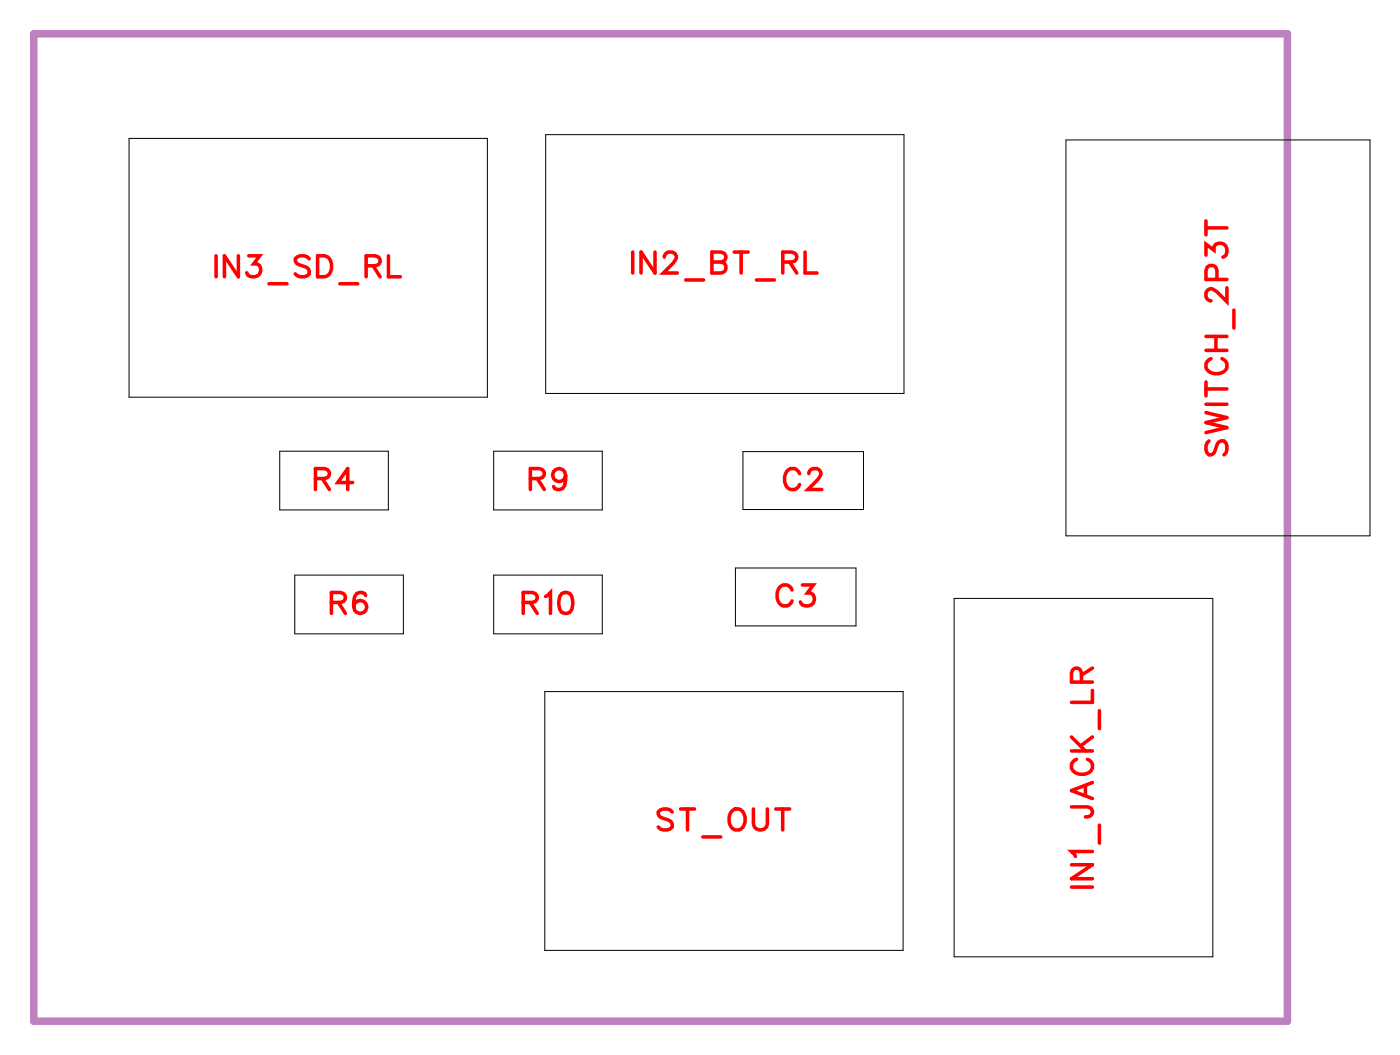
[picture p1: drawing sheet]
<svg xmlns="http://www.w3.org/2000/svg" width="47mm" height="36mm" viewBox="0 0 47 36" stroke-linecap="round" stroke-linejoin="round" font-family="sans-serif">
<path d="M1.1 1.1h42.5v33.4h-42.5z" fill="none" stroke="#bf80bf" stroke-width=".25"/>
<path d="M4.4 4.7h12.1v8.7h-12.1zM9.5 15.3h3.6v1.9h-3.6zM10 19.5h3.6v1.9h-3.6zM16.7 15.3h3.7v1.9h-3.7zM16.7 19.5h3.7v1.9h-3.7zM18.5 4.6h12.1v8.7h-12.1zM24.9 19.2h4.1v2h-4.1zM25.1 15.3h4.1v1.9h-4.1zM36.1 4.7h10.3v13.4h-10.3zM18.4 23.4h12.2v8.7h-12.2zM32.3 20.2h8.7v12.2h-8.7z" fill="none" stroke="#000" stroke-width=".03"/>
<g fill="none" stroke="#f00" stroke-width=".12">
<path d="M7.3 8.7v.7M8.1 8.7v.7l-.5-.7v.7M8.4 8.7h.4l-.2 .2a.24 .24 0 0 1 .2 .4 .25 .25 0 0 1-.5-.1M9.1 9.6h.6M10.5 8.8l-.2-.1-.3 .1 .1 .1 .3 .2 .1 .2-.2 .1-.3-.1M10.7 16.2h.4v-.2l-.1-.1h-.3v.7M10.7 8.7h.3a.38 .38 0 0 1 .2 .3 .38 .38 0 0 1-.2 .4h-.3zM10.9 16.2l.2 .4M11.5 9.6h.6M11.9 16.3h-.5l.4-.4v.7M12.4 9h.4v-.3h-.4v.7M12.6 9l.3 .4"/>
<path d="M13.1 8.7v.7h.4M17.9 16.2h.4l.1-.2-.2-.1h-.3v.7M18.2 16.2l.2 .4M19.1 16.1a.22 .22 0 0 1-.3 .2 .22 .22 0 0 1-.1-.4 .22 .22 0 0 1 .4 .1v.1a.34 .34 0 0 1-.2 .5l-.2-.1M21.4 8.5v.7M22.2 8.5v.7l-.5-.7v.7M22.5 8.7l.1-.2h.1l.2 .2-.1 .2-.4 .3h.5M23.2 9.5h.6M24.1 8.9h.4l.1 .2-.2 .1h-.3v-.7l.4 .1v.2l-.1 .1M24.8 8.5h.5M25.1 8.5v.7M25.6 9.5h.6"/>
<path d="M26.5 8.9l.4-.1v-.2l-.4-.1v.7M26.7 8.9l.3 .3M26.8 20a.26 .26 0 0 0-.3-.2 .26 .26 0 0 0-.2 .3v.1a.26 .26 0 0 0 .2 .3 .26 .26 0 0 0 .3-.2M27.1 16a.26 .26 0 0 0-.3-.2 .26 .26 0 0 0-.3 .3v.2a.26 .26 0 0 0 .3 .3 .26 .26 0 0 0 .3-.2M27.2 19.8h.3l-.2 .3a.24 .24 0 0 1 .2 .3 .24 .24 0 0 1-.4 0M27.2 8.5v.7h.4M27.4 16l.1-.1h.1l.2 .1-.1 .2-.4 .4h.5M40.8 8.6v-.3l.3 .2a.24 .24 0 0 1 .4-.2 .24 .24 0 0 1-.1 .4M40.8 14l.7 .1-.7 .2 .7 .2-.7 .1M40.8 13.7h.7M40.8 13.2h.7M40.8 7.5v.4"/>
<path d="M40.8 12.9v.5M40.8 11.9h.7M40.8 11.4h.7M40.8 7.7h.7M40.9 14.9l-.1 .2 .1 .3 .2-.1 .2-.4h.1l.1 .2-.1 .3M41 12.1a.26 .26 0 0 0-.2 .3 .26 .26 0 0 0 .3 .2h.1a.26 .26 0 0 0 .3-.2 .26 .26 0 0 0-.2-.3M41.1 11.4v.5M41.2 9.5l-.1-.5h-.2l-.1 .5h.7M41.5 9.7v.5l-.3-.3-.3-.1-.1 .1v.1l.2 .2M41.8 10.5v.6M11.2 20.4l.4-.1 .1-.1-.2-.2h-.3v.7M11.5 20.4l.2 .3"/>
<path d="M12.4 20.1h-.1a.35 .35 0 0 0-.4 .2 .35 .35 0 0 0 .3 .4 .22 .22 0 0 0 .2-.2 .22 .22 0 0 0-.2-.2 .22 .22 0 0 0-.2 .2M17.7 20.4l.4-.1 .1-.1-.2-.2h-.3v.7M17.9 20.4l.3 .3M18.5 20.2l.1-.2v.7M19 20.1l.1-.1a.37 .37 0 0 1 .3 .4 .37 .37 0 0 1-.3 .3 .45 .45 0 0 1-.1-.6zM22.7 27.5l-.1-.1-.3 .1v.1l.4 .3v.1l-.1 .1-.3-.1M23 27.4h.5M23.3 27.4v.7M23.8 28.3h.6M24.7 27.5l.1-.1a.33 .33 0 0 1 .4 .3 .33 .33 0 0 1-.4 .3l-.1-.2zM25.5 27.4v.5l.2 .2 .2-.1 .1-.6M26.2 27.4h.5"/>
<path d="M26.5 27.4v.7M36.3 27.3h.6v.3h-.2M36.3 30h.7M36.3 29.3h.7l-.7 .4h.7M36.3 25.4h.7M36.3 24.9l.4 .5M36.4 25.7a.26 .26 0 0 0-.1 .3 .26 .26 0 0 0 .2 .2h.2a.26 .26 0 0 0 .3-.2 .26 .26 0 0 0-.2-.3M36.6 23.1v-.4l-.3-.1v.5h.7M36.7 26.6v.3M37 28.8h-.7l.1 .2M37 26.5l-.7 .2 .7 .3M37 24.9l-.4 .3"/>
<path d="M37 23.4v.4h-.7M37 22.6l-.4 .2M37.2 24v.6M37.2 27.9v.6"/>
</g>
<g font-size="1.2" fill="#fff">
<text x="7.2" y="9.7">IN3_SD_RL</text>
<text x="21.3" y="9.5">IN2_BT_RL</text>
<text x="10.6" y="16.9">R4</text>
<text x="17.9" y="16.9">R9</text>
<text x="26.5" y="16.9">C2</text>
<text x="41.8" y="15.4" transform="rotate(-90 41.8 15.4)">SWITCH_2P3T</text>
<text x="11.2" y="21">R6</text>
<text x="17.6" y="21">R10</text>
<text x="26.2" y="20.8">C3</text>
<text x="22.2" y="28.4">ST_OUT</text>
<text x="37.3" y="30.1" transform="rotate(-90 37.3 30.1)">IN1_JACK_LR</text>
</g>
</svg>
